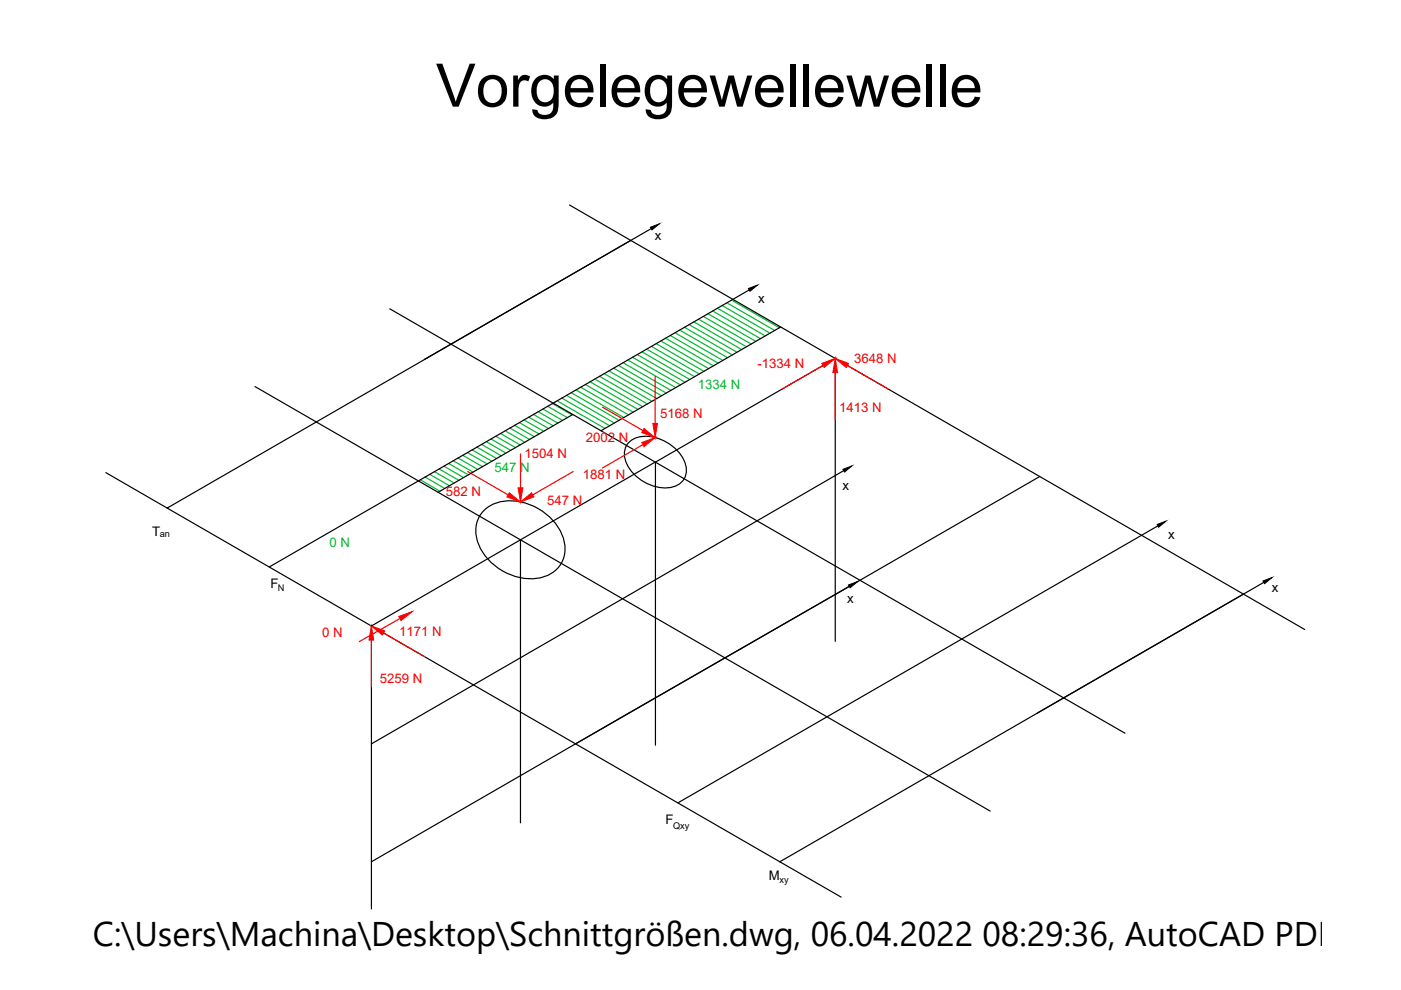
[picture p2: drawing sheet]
<svg xmlns="http://www.w3.org/2000/svg" width="297mm" height="210mm" viewBox="0 0 297 210" stroke-linecap="round" stroke-linejoin="round" font-family="sans-serif">
<!-- layer: 0 -->
<g fill="none" stroke="#000" stroke-width=".25">
<path d="M120.7 43.5l13 7.5M138.1 48.5l-48.1 27.7M82.6 65.5l155.9 90M158.8 61.5l-101.7 58.7M165.5 69.3l-38.1 22M54.1 82l155.8 90M121.5 87.9l-28.6 16.5M133.3 93.8a6.3 6.3 0 0 1 7.1-.5 8.3 8.3 0 0 1 5.1 5.9 3.8 3.8 0 0 1-3.9 4.2 9.3 9.3 0 0 1-9-5.8 3.8 3.8 0 0 1 .7-3.8zM138.9 98l-60.2 34.7v60M178.9 99.8l-100.2 57.9M22.4 100.2l13 7.5M35.4 107.7l98.3-56.7 129.9 75-98.3 56.7z"/>
<path d="M102.3 108.6a8.3 8.3 0 0 1 8.2-2.2 11.8 11.8 0 0 1 9.2 9 6.3 6.3 0 0 1-5.9 7.2 12.2 12.2 0 0 1-12.6-8.1 6.3 6.3 0 0 1 1.1-5.9zM110.3 114.5v60M220.4 101l-98.4 56.7M245.5 111.5l-101.8 58.7M177.1 136v-60l-38.1 22v60M180.1 124.3l-101.4 58.4M263.6 126l13 7.5M268 123.5l-48.1 27.7M165.3 182.7l13 7.5"/>
</g>
<g fill="none" stroke="#00b82e" stroke-width=".25">
<path d="M127.1 79.8l10.2 5.8M128.1 79.2l10.1 5.9M129.1 78.6l10.2 5.9M130.1 78l10.2 5.9M131.1 77.5l10.2 5.8M132.1 76.9l10.1 5.9M133.1 76.3l10.2 5.9M134.1 75.7l10.2 5.9M135.1 75.2l10.2 5.8M136.1 74.6l10.1 5.9M137.1 74l10.2 5.9M138.1 73.4l10.2 5.9"/>
<path d="M139.1 72.9l10.2 5.8M140.1 72.3l10.1 5.9M141.1 71.7l10.2 5.9M142.1 71.1l10.2 5.9M143.1 70.6l10.2 5.8M144.1 70l10.1 5.8M145.1 69.4l10.2 5.9M146.1 68.8l10.2 5.9M147.1 68.2l10.2 5.9M148.1 67.7l10.1 5.8M149.1 67.1l10.2 5.8M150.1 66.5l10.2 5.9"/>
<path d="M151.1 65.9l10.2 5.9M152.1 65.3l10.1 5.9M153.1 64.8l10.2 5.8M154.1 64.2l10.2 5.9M155.1 63.6l10.2 5.9M92.1 100l4.2 2.4M93.1 99.4l4.2 2.4M94.1 98.8l4.2 2.4M95.1 98.3l4.2 2.4M96.1 97.7l4.2 2.4M97.1 97.1l4.2 2.4M98.1 96.5l4.2 2.4"/>
<path d="M99.1 96l4.2 2.4M100.1 95.4l4.2 2.4M101.1 94.8l4.2 2.4M102.1 94.2l4.2 2.4M103.1 93.6l4.2 2.5M104.1 93.1l4.2 2.4M105.1 92.5l4.2 2.4M106.1 91.9l4.2 2.4M107.1 91.3l4.2 2.5M108.1 90.7l4.2 2.5M109.1 90.2l4.2 2.4M110.1 89.6l4.2 2.4"/>
<path d="M111.1 89l4.2 2.4M112.1 88.4l4.2 2.5M113.1 87.9l4.2 2.4M114.1 87.3l4.2 2.4M115.1 86.7l4.2 2.4M116.1 86.1l4.2 2.4M117.1 85.6l4.2 2.4M118.1 85l10.2 5.8M119.1 84.4l10.2 5.9M120.1 83.8l10.1 5.9M121.1 83.3l10.2 5.8M122.1 82.7l10.2 5.8"/>
<path d="M123.1 82.1l10.2 5.9M124.1 81.5l10.1 5.9M125.1 80.9l10.2 5.9M126.1 80.4l10.2 5.8M89.1 101.7l4.2 2.4M90.1 101.1l4.2 2.5M91.1 100.6l4.2 2.4"/>
</g>
<!-- layer: Koordinatensystem -->
<path d="M37.9 157.8v10M37.9 157.8l6 3.5M43.9 154.3l-6 3.5M46.6 152.8l-8.7 5 8.7 5" fill="none" stroke="#fff" stroke-width=".25"/>
<g fill="#fff" stroke="#fff" stroke-width=".21">
<path d="M43.7 153.8l2.9-1-2.4 1.9z"/>
<path d="M44.2 160.8l2.4 2-2.9-1.1z"/>
<path d="M37.4 164.8h1l-.5 3z"/>
</g>
<g fill="#f00" stroke="#f00" stroke-width=".21">
<path d="M84.5 130.7l2.9-1-2.4 1.9z"/>
<path d="M78.7 132.7l2.9 1.1-.5 .8z"/>
<path d="M78.7 132.7l.5 3h-1z"/>
<path d="M108 104.5l2.3 1.9-2.8-1z"/>
<path d="M109.8 103.4h1.1l-.6 3z"/>
<path d="M177.1 76l2.8 1.1-.5 .8z"/>
<path d="M177.1 76l.5 3h-1z"/>
<path d="M174.2 77.1l2.9-1.1-2.4 1.9z"/>
<path d="M136.1 93.8l2.8-1-2.3 1.9z"/>
<path d="M110.3 106.4l2.4-1.9 .5 .9z"/>
<path d="M138.4 89.8h1l-.5 3z"/>
<path d="M136.6 90.9l2.3 1.9-2.8-1.1z"/>
</g>
<path d="M138.9 79.9v9.9M174.5 77.5l-8.7 5M177.1 79v9.9M179.7 77.5l8.6 5M99.2 100l8.5 4.9M110.3 96.3v7.1M121.5 100l-8.5 4.9M127.7 86.3l8.6 5M136.3 94.3l-8.6 4.9M78.7 135.7v9.9M81.3 134.2l8.6 5M84.8 131.2l-8.6 4.8" fill="none" stroke="#f00" stroke-width=".25"/>
<!-- layer: 0 -->
<path d="M137.9 48.2l1.9-.7-1.6 1.3zM158.7 61.2l1.9-.7-1.6 1.3zM178.7 99.5l1.9-.7-1.5 1.3zM245.3 111.2l1.9-.7-1.6 1.3zM179.9 124l1.9-.7-1.6 1.3zM267.8 123.2l1.9-.7-1.6 1.2z" fill="#000" stroke="#000" stroke-width=".21"/>
<text font-size="12.7" x="92.4" y="22.6">Vorgelegewellewelle</text>
<text font-size="7.3" x="19.7" y="200.6">C:\Users\Machina\Desktop\Schnittgrößen.dwg, 06.04.2022 08:29:36, AutoCAD PDF (Gen</text>
<g font-size="2.8">
<text x="138.9" y="50.8">x</text>
<text x="160.7" y="64.3">x</text>
<text x="178.7" y="103.8">x</text>
<text x="32.2" y="113.5">T</text>
<text x="247.7" y="114.3">x</text>
<text x="57.3" y="124.6">F</text>
<text x="269.7" y="125.5">x</text>
<text x="179.6" y="127.8">x</text>
<text x="141.1" y="174.7">F</text>
<text x="163" y="186.6">M</text>
</g>
<g font-size="2.8" fill="#f00">
<text x="160.6" y="77.9">-1334 N</text>
<text x="181.1" y="76.9">3648 N</text>
<text x="139.9" y="88.5">5168 N</text>
<text x="177.9" y="87.3">1413 N</text>
<text x="124.2" y="93.8">2002 N</text>
<text x="111.2" y="97.2">1504 N</text>
<text x="123.6" y="101.5">1881 N</text>
<text x="94.5" y="105.1">582 N</text>
<text x="116" y="107.1">547 N</text>
<text x="68.3" y="135.1">0 N</text>
<text x="84.7" y="134.8">1171 N</text>
<text x="80.5" y="144.7">5259 N</text>
</g>
<g font-size="2.8" fill="#00b82e">
<text x="148" y="82.4">1334 N</text>
<text x="104.8" y="100.1">547 N</text>
<text x="69.9" y="116">0 N</text>
</g>
<g font-size="2">
<text x="33.9" y="113.8">an</text>
<text x="58.9" y="125.3">N</text>
<text x="142.7" y="175.8">Qxy</text>
<text x="165.3" y="187.2">xy</text>
</g>
</svg>
